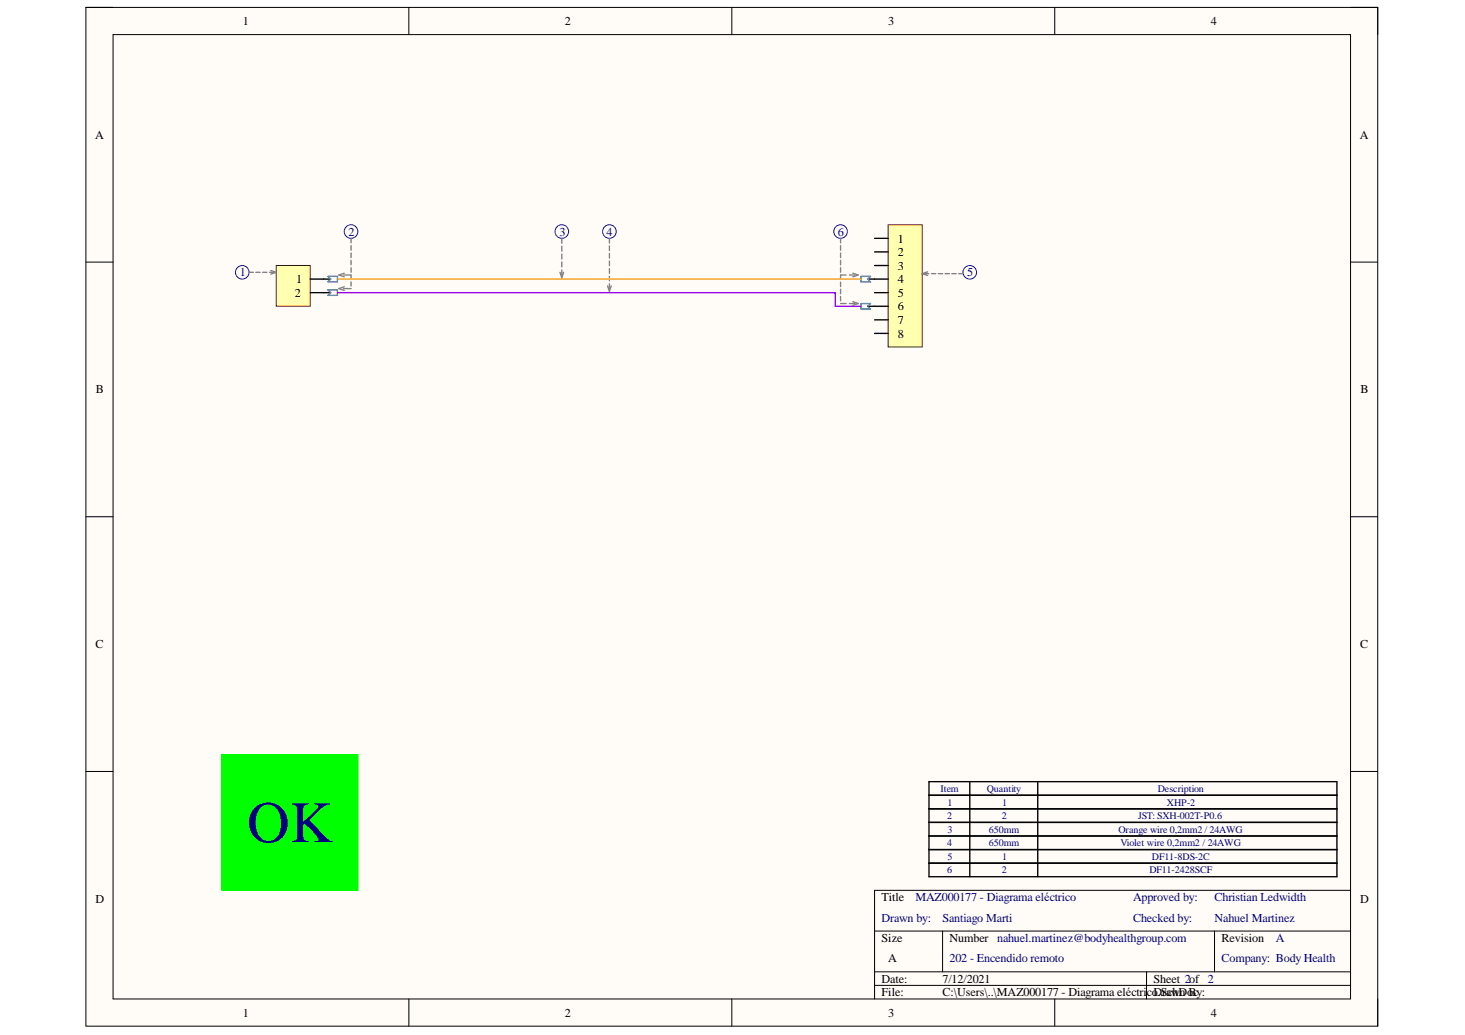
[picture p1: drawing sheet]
<svg xmlns="http://www.w3.org/2000/svg" width="297mm" height="210mm" viewBox="0 0 297 210" stroke-linecap="round" stroke-linejoin="round" font-family="sans-serif">
<path d="M17.4 1.5h261.9v206.6h-261.9z" fill-rule="evenodd" fill="#fffcf8"/>
<path d="M17.4 1.5h261.9v206.6h-261.9z" fill="none" stroke="#000" stroke-width=".2"/>
<path d="M22.9 7h250.9v195.6h-250.9z" fill-rule="evenodd" fill="#fffcf8"/>
<g fill="none" stroke="#000" stroke-width=".2">
<path d="M17.4 1.5h5.5M22.9 7h250.9v195.6h-250.9zM82.9 1.5v5.5M148.4 1.5v5.5M213.9 1.5v5.5M273.8 1.5h5.5v5.5M17.4 53.2h5.5M273.8 53.2h5.5M17.4 104.8h5.5M273.8 104.8h5.5M17.4 156.5h5.5M273.8 156.5h5.5"/>
<path d="M177.3 188.8h96.5M177.3 197.1h96.5M177.3 199.8h96.5M191.1 188.8v8.3M232.5 197.1v5.5M246.3 188.8v8.3M273.8 180.6h-96.5v22M82.9 202.6v5.5M148.4 202.6v5.5M213.9 202.6v5.5M279.3 202.6v5.5"/>
</g>
<path d="M188.4 158.5h82.7v19.3h-82.7zM196.6 158.5v19.3M210.4 158.5v19.3M188.4 161.3h82.7M188.4 164h82.7M188.4 166.8h82.7M188.4 169.5h82.7M188.4 172.3h82.7M188.4 175.1h82.7" fill="none" stroke="#000" stroke-width=".27"/>
<circle cx="49.1" cy="55.2" r="1.38" fill="none" stroke="#00f" stroke-width=".2"/>
<path d="M56 53.8h6.9v8.3h-6.9z" fill-rule="evenodd" fill="#ffffb0"/>
<path d="M56 53.8h6.9v8.3h-6.9z" fill="none" stroke="#800000" stroke-width=".2"/>
<path d="M62.9 56.6h4.1M62.9 59.4h4.1" fill="none" stroke="#000" stroke-width=".27"/>
<g fill="none" stroke="#00f" stroke-width=".2">
<circle cx="71.2" cy="47" r="1.38"/>
<circle cx="113.9" cy="47" r="1.38"/>
<circle cx="123.6" cy="47" r="1.38"/>
<circle cx="170.4" cy="47" r="1.38"/>
</g>
<path d="M66.5 56h1.9v1.2h-1.9l.5-.6zM66.5 58.8h1.9v1.1h-1.9l.5-.5z" fill="none" stroke="#009cca" stroke-width=".27"/>
<path d="M180.1 45.6h6.9v24.8h-6.9z" fill-rule="evenodd" fill="#ffffb0"/>
<path d="M180.1 45.6h6.9v24.8h-6.9z" fill="none" stroke="#800000" stroke-width=".2"/>
<path d="M176 56.6h4.1M177.3 48.3h2.8M177.3 51.1h2.8M177.3 53.9h2.8M177.3 59.4h2.8M176 62.1h4.1M177.3 64.9h2.8M177.3 67.6h2.8" fill="none" stroke="#000" stroke-width=".27"/>
<circle cx="196.6" cy="55.2" r="1.38" fill="none" stroke="#00f" stroke-width=".2"/>
<path d="M174.6 56h1.9l-.5 .6 .5 .6h-1.9zM174.6 61.6h1.9l-.5 .5 .5 .6h-1.9z" fill="none" stroke="#009cca" stroke-width=".27"/>
<g fill="none" stroke="#808080" stroke-width=".27">
<path d="M50.5 55.2h.9M51.9 55.2h.8M53.3 55.2h.8M54.6 55.2h.9M54.9 54.9l1.1 .3-1.1 .4M69.6 55.8h1.6v.8M69.6 58.5h1.6M69.8 55.4l-1.1 .4 1.1 .3M69.8 58.2l-1.1 .3 1.1 .4M71.2 48.3v1M71.2 49.8v.9M71.2 51.3v.9"/>
<path d="M71.2 52.8v.9M71.2 54.3v.9M71.2 57.2v.8M113.5 55.2l.4 1.1 .4-1.1M113.9 48.3v1M113.9 49.9v1M113.9 51.5v1M113.9 53.1v1M113.9 54.7v1M123.2 58l.4 1.1 .3-1.1M123.6 48.3v1M123.6 49.9v.9"/>
<path d="M123.6 51.4v1M123.6 52.9v1M123.6 54.5v.9M123.6 56v1M123.6 57.5v1M170.4 48.3v1M170.4 49.8v.9M170.4 51.3v.9M170.4 52.8v.9M170.4 54.3v.9M170.4 57.2v.9M170.4 58.7v.9"/>
<path d="M171.6 55.8h-1.2v.9M172.2 55.8h1.1M172.9 55.4l1.1 .4-1.1 .3M187.5 55.5h.9M188.1 55.1l-1.1 .4 1.1 .4M188.9 55.5h.8M190.3 55.5h.8M191.6 55.5h.9M193 55.5h.9M194.4 55.5h.8M170.4 60.1v.9M170.4 61.6h1.2"/>
<path d="M172.2 61.6h1.1M172.9 61.2l1.1 .4-1.1 .3"/>
</g>
<path d="M45 153h27.6v27.6h-27.6z" fill-rule="evenodd" fill="#0f0"/>
<path d="M45 153h27.6v27.6h-27.6z" fill="none" stroke="#0f0" stroke-width=".2"/>
<path d="M68.4 56.6h106.2" fill="none" stroke="#f90" stroke-width=".27"/>
<path d="M68.4 59.4h100.9v2.7h5.3" fill="none" stroke="#90f" stroke-width=".27"/>
<text font-size="11.9" fill="#000080" x="50.1" y="170.8">OK</text>
<g font-size="2.5">
<text x="49.2" y="5.1">1</text>
<text x="114.5" y="5.1">2</text>
<text x="180.1" y="5.1">3</text>
<text x="245.5" y="5.1">4</text>
<text x="19.3" y="28.1">A</text>
<text x="275.7" y="28.1">A</text>
<text x="182" y="49.2">1</text>
<text x="182" y="51.9">2</text>
<text x="60.1" y="57.5">1</text>
<text x="182" y="54.7">3</text>
<text x="182" y="57.5">4</text>
<text x="59.8" y="60.2">2</text>
<text x="182" y="60.2">5</text>
<text x="182" y="63">6</text>
<text x="182" y="65.7">7</text>
<text x="182" y="68.5">8</text>
<text x="19.5" y="79.8">B</text>
<text x="275.9" y="79.8">B</text>
<text x="19.4" y="131.5">C</text>
<text x="275.8" y="131.5">C</text>
<text x="19.4" y="183.1">D</text>
<text x="178.7" y="182.8">Title</text>
<text x="275.8" y="183.1">D</text>
<text x="178.7" y="191">Size</text>
<text x="192.5" y="191">Number nahuel.martinez@bodyhealthgroup.com</text>
<text x="247.7" y="191">Revision</text>
<text x="180.1" y="195.2">A</text>
<text x="178.7" y="199.3">Date:</text>
<text x="178.7" y="202.1">File:</text>
<text x="191.1" y="199.3">7/12/2021</text>
<text x="191.1" y="202.1">C:\Users\..\MAZ000177 - Diagrama eléctricoDrawn By:</text>
<text x="233.9" y="199.3">Sheet 2of 2</text>
<text x="234.8" y="202.1">.SchDoc</text>
<text x="49.2" y="206.2">1</text>
<text x="114.5" y="206.2">2</text>
<text x="180.1" y="206.2">3</text>
<text x="245.5" y="206.2">4</text>
</g>
<g font-size="2.5" fill="#000080">
<text x="70.6" y="47.8">2</text>
<text x="113.4" y="47.8">3</text>
<text x="123" y="47.8">4</text>
<text x="169.9" y="47.8">6</text>
<text x="48.6" y="56">1</text>
<text x="196.1" y="56">5</text>
<text x="185.6" y="182.8">MAZ000177 - Diagrama eléctrico</text>
<text x="229.8" y="182.8">Approved by:</text>
<text x="246.2" y="182.8">Christian Ledwidth</text>
<text x="178.7" y="187">Drawn by:</text>
<text x="191.1" y="187">Santiago Marti</text>
<text x="229.8" y="187">Checked by:</text>
<text x="246.2" y="187">Nahuel Martinez</text>
<text x="258.7" y="191">A</text>
<text x="192.5" y="195.2">202 - Encendido remoto</text>
<text x="247.7" y="195.2">Company: Body Health</text>
</g>
<g font-size="2" fill="#000080">
<text x="190.7" y="160.6">Item</text>
<text x="200.1" y="160.6">Quantity</text>
<text x="234.7" y="160.6">Description</text>
<text x="192" y="166.1">2</text>
<text x="192.1" y="163.4">1</text>
<text x="203.1" y="166.1">2</text>
<text x="203.2" y="163.4">1</text>
<text x="230.8" y="166.1">JST: SXH-002T-P0.6</text>
<text x="236.6" y="163.4">XHP-2</text>
<text x="192" y="171.6">4</text>
<text x="192.1" y="168.9">3</text>
<text x="200.5" y="168.9">650mm</text>
<text x="200.5" y="171.6">650mm</text>
<text x="226.8" y="168.9">Orange wire 0,2mm2 / 24AWG</text>
<text x="227.2" y="171.6">Violet wire 0,2mm2 / 24AWG</text>
<text x="192" y="177.1">6</text>
<text x="192.1" y="174.4">5</text>
<text x="203.1" y="177.1">2</text>
<text x="203.2" y="174.4">1</text>
<text x="233" y="177.1">DF11-2428SCF</text>
<text x="233.6" y="174.4">DF11-8DS-2C</text>
</g>
</svg>
